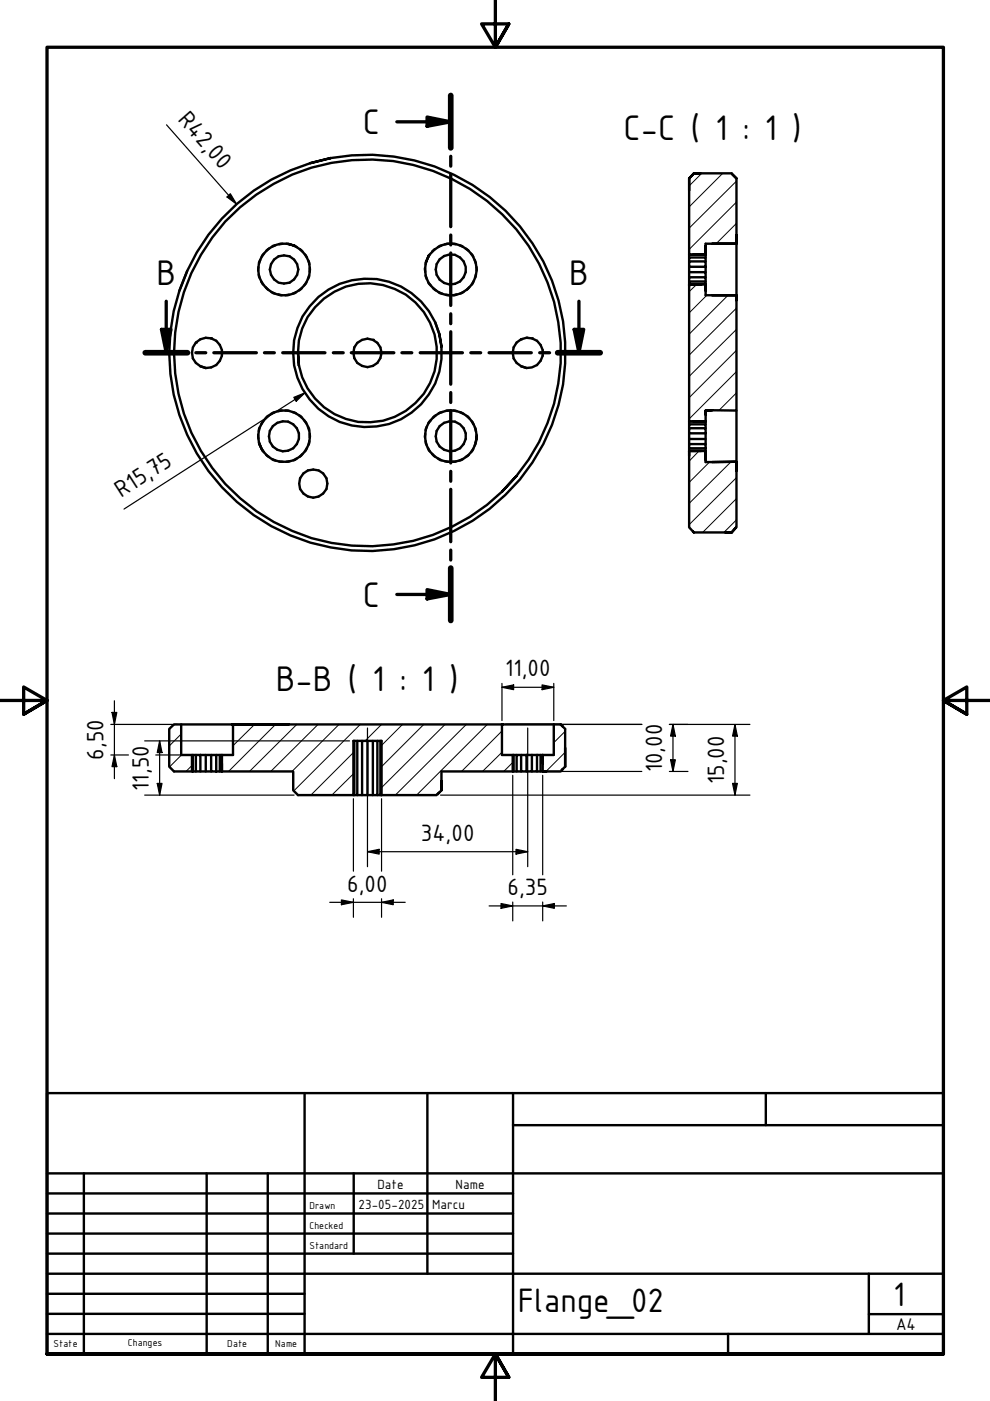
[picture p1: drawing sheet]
<svg xmlns="http://www.w3.org/2000/svg" width="210mm" height="297mm" viewBox="0 0 210 297" stroke-linecap="round" stroke-linejoin="round" font-family="sans-serif">
<!-- layer: Hatch (ISO) -->
<g fill="none" stroke="#000" stroke-width=".21">
<path d="M148.8 36.8l-2.7 2.6M153.2 36.8l-7.1 7.1M156.1 38.4l-10 10M149.6 53.8l-.1 .2M156.1 47.4l-4.3 4.3M156.1 42.8l-10 10.1M147.7 60.3l-1.6 1.5M149.9 62.6l-3.8 3.7M154.4 62.6l-8.3 8.3M156.1 78.8l-10 10M156.1 74.3l-10 10M156.1 69.8l-10 10"/>
<path d="M156.1 65.3l-10 10M148.2 95.6l-2.1 2.2M150.4 98l-4.3 4.3M154.9 98l-8.8 8.7M156.1 83.3l-3.7 3.7M156.1 110.2l-2.6 2.7M156.1 105.7l-7.1 7.2M156.1 101.3l-10 9.9M38.4 155.6l-2.5 2.6M49.4 153.6h.1M54 153.6l-4.6 4.5M58.4 153.6l-9.9 10"/>
<path d="M62.9 153.6l-10 10M67.4 153.6l-10 10M71.9 153.6l-10 10M74.9 159.6l-9 9M76.4 153.6l-14.1 14.1M80.9 153.6l-3.5 3.5M85.3 153.6l-4.4 4.4M89.9 153.6l-9 8.9M94.4 153.6l-13.5 13.4M98.9 153.6l-15.1 15M103.3 153.6l-15 15M106.4 159.5l-4.1 4.1"/>
<path d="M106.4 155l-8.5 8.6M119.8 159.5l-4 4.1M119.8 155.1l-2.4 2.4M38.5 160.1l-2.6 2.5M40.7 162.3l-1.3 1.3M47.4 160.1l-.3 .4M74.9 168.5v.1M74.9 164.1l-4.5 4.5M108.7 161.7l-1.9 1.9"/>
</g>
<!-- layer: Visible (ISO) -->
<g fill="none" stroke="#000" stroke-width=".51">
<path d="M70.1 33.5a42 42 0 0 1 49.1 49.3 42 42 0 0 1-64.1 27.2 42 42 0 0 1-1.3-69.6 42.9 42.9 0 0 1 16.3-6.9l-4.3 1.1M146.2 37.8l.9-1-1 1M148.5 36.8h-1.4h8l1 1-.8-.9M156.1 37.8v13.9v-1.9M39.7 57.5l-1.7 4.1M54.8 56.6l-.1 .8M54.9 58.2l.2 .7M55.2 55.1l-.3 .8M55.4 59.7l.4 .6M55.9 53.8l-.4 .6M57 52.7l-.5 .5M58.4 52l-.7 .3"/>
<path d="M59.9 51.7l-.7 .1M60.7 51.7l.8 .1M61 51.7a5.5 5.5 0 0 0-6.3 5.9 5.5 5.5 0 0 0 7.3 4.7 5.5 5.5 0 0 0 2.8-8.1l-1-1.2-1.3-.9-1.5-.4 1.5 .4M62.2 52.1l.7 .3M63.6 52.8l.5 .5M64.6 54l.5 .6M65 59.9l-.5 .6M65.4 55.3l.2 .8M65.5 58.4l-.2 .8M65.7 56.8v.8M90.1 56.8l.1 .8M90.2 58.4l.3 .8"/>
<path d="M90.4 55.3l-.2 .8M90.8 59.9l.5 .6M90.9 54.2a5.5 5.5 0 0 1 8.7-.9 5.5 5.5 0 0 1-1.3 8.6 5.5 5.5 0 0 1-8-3.2l-.2-1.6 .2-1.5 .6-1.4-.6 1.4M91.1 54l-.4 .6M92.2 52.8l-.6 .5M93.6 52.1l-.7 .3M95.1 51.7l-.8 .1M95.9 51.7l.7 .1M97.4 52l.7 .3M98.7 52.7l.7 .5M99.9 53.8l.4 .6M100.4 59.7l-.4 .6"/>
<path d="M100.6 55.1l.3 .8M100.9 58.2l-.2 .7M101 56.6v.8M146.1 40.4v-2.6v16.2h3.5h-2.6M146.1 59.7v-.9h3.5v.9M146.1 56.6v1.1h3.5v1.1M146.1 55.4v-.8h3.5v.8M146.1 54v.6M146.1 57.7v1.1M146.1 54h3.5M149.6 56.6v-1.2h-3.5v1.2h3.5v1.1M149.6 54v.6"/>
<path d="M151 51.7h5.1h-6.5v2.3v-1.9M156.1 51.7v10.9M56.3 60.9l.6 .6M57.5 61.9l.7 .3M59 62.4l.8 .2M61.3 62.5l-.8 .1M62.7 62l-.7 .3M63.2 74.8l.2 2.7a14.8 14.8 0 0 1 18.7-16.8 14.8 14.8 0 0 1 6.6 24.2 14.8 14.8 0 0 1-24.6-4.9l-.7-2.5M64 61.1l-.6 .5M91.8 61.1l.6 .5M92.3 68.3l.9 2.6 .4 2.6a15.7 15.7 0 0 0-23.9-12.1 15.7 15.7 0 0 0 0 26.8 15.7 15.7 0 0 0 23.9-12.1v-2.6M93 62l.8 .3"/>
<path d="M94.6 62.5l.7 .1M96.8 62.4l-.7 .2M98.3 61.9l-.7 .3M99.5 60.9l-.6 .6M110.5 77.6l1.1 .4M146.1 60.2h3.5v.1h-3.5h2.6M146.1 60.6v-.3v29M146.1 60.2v-.5h3.5v.5M146.1 60.2v.1M149.6 61.6v-1.3v2.3h6.5h-5.1M156.1 63.7v-1.1v24.4h-6.5h1.4M54.7 92.2l.1 .8"/>
<path d="M54.9 94a5.5 5.5 0 0 1 5.5-7.1 5.5 5.5 0 0 1 4.9 7.5 5.5 5.5 0 0 1-8.7 2.2l-1-1.1-.7-1.5 .7 1.5M54.9 93.8l.3 .7M55.1 90.7l-.2 .7M55.5 95.2l.4 .7M55.8 89.3l-.4 .7M56.5 96.4l.5 .5M56.9 88.2l-.6 .5M57.7 97.3l.7 .3M58.2 87.4l-.7 .3M59.2 97.8l.7 .1M59.8 87l-.8 .2M60.5 87l.8 .1"/>
<path d="M61.5 97.8l-.8 .1M62 87.4l.7 .2M62.9 97.2l-.7 .4M63.4 88.1l.6 .5M64.1 96.3l-.5 .5M64.5 89.1l.5 .7M65.1 95l-.5 .7M65.3 90.5l.2 .7M65.6 93.5l-.2 .8M65.7 92v.8M90.2 92l-.1 .8M90.2 93.5l.2 .8"/>
<path d="M90.5 90.5l-.3 .7M90.7 95l.4 .7M91.3 89.1l-.5 .7M91.6 96.3l.6 .5M92.4 88.1l-.6 .5M92.9 97.2l.7 .4M93.8 87.4l-.8 .2M94.3 97.8l.8 .1M95.3 87l-.7 .1M96.1 87l.7 .2M96.6 97.8l-.7 .1M97.6 87.4l.7 .3"/>
<path d="M98.1 97.3l-.7 .3M98.9 88.2l.6 .5M99.4 96.4l-.7 .5M100 89.3l.4 .7M100.3 95.2l-.4 .7M100.7 90.7l.2 .7M100.9 93.8l-.3 .7M101 92.2v.8M101.1 92.5l-.3 1.5a5.5 5.5 0 0 0-5.5-7 5.5 5.5 0 0 0-4.8 7.6 5.5 5.5 0 0 0 8.7 2l1-1.1 .6-1.5M146.1 89.3h3.5h-2.6M146.1 89.3l3.5 .1M146.1 95.6h3.5h-3.5h2.6"/>
<path d="M146.1 96.6v-1v16.2l1 1.1-.2-.2M146.1 94.2h3.5v.8h-3.5zM146.1 90.8h3.5v1.1h-3.5zM146.1 90.8v-.8h3.5v.8M146.1 91.9v1.2h3.5M146.1 89.4v.6M146.1 93.1v1.1M146.1 95v.6M149.6 97.5v-1.9v2.4l6.5-.1-5.1 .1M149.6 87.9v-.9v3M149.6 91.9v2.3M149.6 95v.6"/>
<path d="M156.1 87v10.9M156.1 99.8v-1.9v13.9l-1 1.1 .9-1M109.5 101a41 41 0 0 0-23.4-66.4 41 41 0 0 0-47.6 51.7 41 41 0 0 0 68 17.9l3-3.2-3 3.2M147.1 112.9h8h-1.3M38.4 153.6h11h-.2M49.4 153.6v6.5h-2.3M61.2 153.6h-11.8h57v6.5h2.3v3.5M75.1 157.1v11.5h-.2M75.8 157.1v11.5h-.7M76.8 157.1v11.5h1.1v-11.5M79.1 157.1v11.5h.9v-11.5M80.6 157.1v11.5h-.6"/>
<path d="M106.6 153.6h-.2h11M117.4 153.6v6.5h-2.8v3.5h.5v-3.5v1.7M117.4 153.6h1.5M119.3 154l-.4-.4 .9 .9v8v-4M40.7 160.1h-2.3v-6.5h-1.5l-1 .9v8l1 1.1h3.8M40.7 160.1h.2v3.5h-.2zM40.9 163.6h.6M40.9 160.1h.6M41.5 160.1h1v3.5h-1zM42.5 160.1h2.3M42.5 163.6h1.1M43.6 160.1v3.5h1.2"/>
<path d="M44.8 160.1h1v3.5h-1zM45.8 163.6h.8M45.8 160.1h.8M47.1 160.1v3.5v-1.8M47.1 160.1h-.5v3.5h15.6v4l1 1h11.7v-11.5h6v11.5M75.8 168.6h1M77.9 168.6h1.2M80.6 168.6h12M93.6 167.6l-1 1 .5-.5M108.7 163.6h-15.1v4v-2M108.7 160.1h.8M108.9 160.1v3.5h-.2"/>
<path d="M108.9 163.6h.6M110.5 160.1h1.1v3.5h-1.1zM110.5 160.1h-1v3.5h1M111.6 160.1h3M112.8 160.1v3.5h-1.2M113.9 160.1v3.5h-1.1M113.9 163.6h.7M115.8 163.6h-.7h3.8M119.8 162.5l-.9 1.1 .4-.5"/>
<circle cx="60.2" cy="57.1" r="2.99"/>
<circle cx="95.6" cy="57.1" r="3.2"/>
<circle cx="43.9" cy="74.8" r="3.2"/>
<circle cx="77.9" cy="74.8" r="3"/>
<circle cx="111.9" cy="74.8" r="3.2"/>
<circle cx="60.2" cy="92.5" r="3.2"/>
<circle cx="95.6" cy="92.5" r="3.2"/>
<circle cx="66.4" cy="102.5" r="3"/>
</g>
<g fill="#000">
<circle cx="41.5" cy="72.6" r=".25"/>
<circle cx="44.8" cy="71.7" r=".25"/>
<circle cx="79.1" cy="72.1" r=".25"/>
<circle cx="110.5" cy="71.9" r=".25"/>
<circle cx="111.6" cy="71.6" r=".25"/>
<circle cx="112.8" cy="71.7" r=".25"/>
</g>
<!-- layer: Section Line (ISO) -->
<g fill="none" stroke="#000" stroke-width=".7">
<path d="M84.1 25.8h11.5M90.6 24.8l5 1-5 1zM95.6 20.2v11.2M95.6 33.1v2.1M95.6 36.9v11.2M95.6 49.8v2.1M95.6 53.6v11.2M30.8 74.8h9M34.2 69.8h2.1l-1.1 5zM35.2 63.9v10.9M41.5 74.8h2.1M45.3 74.8h9.1"/>
<path d="M56.1 74.8h2.1M59.9 74.8h9M70.7 74.8h2.1M74.5 74.8h9M85.2 74.8h2.1M89.1 74.8h8.9M95.6 66.5v2.1M95.6 70.3v11.2M99.8 74.8h2.1M103.7 74.8h8.9M114.4 74.8h2.1M118.2 74.8h9.1"/>
<path d="M121.7 69.8h2.1l-1.1 5zM122.7 63.9v10.9M95.6 83.2v2.1M95.6 87v11.2M95.6 99.9v2.1M95.6 103.7v11.2M95.6 116.6v2.1M84.1 126h11.5M90.6 125l5 1-5 1zM95.6 120.4v11.2"/>
</g>
<path d="M95.6 20.2v11.2M30.8 74.8h9M118.2 74.8h9.1M95.6 120.4v11.2" fill="none" stroke="#000" stroke-width="1.2"/>
<path d="M90.6 24.8l5 1-5 1zM34.2 69.8h2.1l-1.1 5zM121.7 69.8h2.1l-1.1 5zM90.6 125l5 1-5 1z" fill="#000"/>
<!-- layer: Border (ISO) -->
<path d="M105 0v10l-2.9-4.9h5.8l-2.9 4.9 2.9-4.9M0 148.5h10l-5-2.8v5.7l5-2.9-5 2.9M210 148.5h-10l5-2.8v5.7l-5-2.9 5 2.9M10 287.1v-277.1h190v277.1h-190h190M107.9 292l-2.9-4.9 2.9 4.9h-5.8l2.9-4.9v9.9" fill="none" stroke="#000" stroke-width=".7"/>
<!-- layer: Title (ISO) -->
<g fill="none" stroke="#000" stroke-width=".51">
<path d="M10 231.8h190v55.3h-190zM64.6 231.8v55.3M90.6 231.8v38.3M108.8 238.6h91.2M108.8 231.8v55.3M162.4 231.8v6.8M10 253h98.8M10 257.3h98.8M10 248.8h190M17.8 248.8v38.3M43.8 248.8v38.3M56.8 248.8v38.3"/>
<path d="M75 248.8v17M10 261.5h98.8M10 265.8h98.8M10 270.1h190M10 274.3h54.6M10 278.6h54.6M184.2 278.6h15.8M184.2 270.1v12.7M10 282.8h190M154.4 282.8v4.3"/>
</g>
<!-- layer: Dimension (ISO) -->
<g fill="none" stroke="#000" stroke-width=".25">
<path d="M35.3 26.5l14.9 16.8M48.8 41.1l1.4 2.2-2.1-1.5zM62.3 84.3l2.3-1-1.8 1.8zM64.6 83.3l-38.3 24.6M23.5 153.6h14.1M23.7 151.1h1.1l-.5 2.5zM24.3 148.6v16.5M30.7 157.1h43.4M33.8 157.1l.6 2.5h-1.1zM33.8 157.1v11.5M77.9 154.4v29.4M106.4 145.7l2.5-.5v1z"/>
<path d="M106.4 145.7h11M106.4 144.9v7.9M107.2 153.6h28.9M111.9 154.4v29.4M114.9 145.2l2.5 .5-2.5 .5zM117.4 144.9v7.9M141.9 153.6h17.1M142.7 153.6l.5 2.5h-1zM142.7 153.6v10M155.8 153.6l.5 2.5h-1zM155.8 153.6v15M23.5 160.1h3.7"/>
<path d="M24.3 160.1l.5 2.4h-1.1zM30.7 168.6h31.7M33 160.1h6.9M33.3 166.1h1.1l-.6 2.5zM74.9 169.3v15.4M80.9 169.3v15.4M93.4 168.6h65.6M108.7 164.4v21.1M109.5 163.6h26.6M115.1 164.4v21.1M141.9 163.6h4M142.2 161.1h1l-.5 2.5z"/>
<path d="M155.3 166.1h1l-.5 2.5zM69.9 191.3h16M72.4 190.8l2.5 .5-2.5 .5zM74.9 190.5v4M77.9 180.6l2.5-.5v1zM77.9 180.6h34M80.9 191.3l2.5-.5v1zM80.9 190.5v4M103.7 192.1h16.4M106.2 191.6l2.5 .5-2.5 .5zM108.7 191.2v4M109.4 180.1l2.5 .5-2.5 .5z"/>
<path d="M115.1 192.1l2.4-.5v1zM115.1 191.2v4"/>
</g>
<g fill="#000">
<path d="M48.8 41.1l1.4 2.2-2.1-1.5zM62.3 84.3l2.3-1-1.8 1.8zM23.7 151.1h1.1l-.5 2.5zM33.8 157.1l.6 2.5h-1.1zM106.4 145.7l2.5-.5v1zM114.9 145.2l2.5 .5-2.5 .5zM142.7 153.6l.5 2.5h-1zM155.8 153.6l.5 2.5h-1zM24.3 160.1l.5 2.4h-1.1zM33.3 166.1h1.1l-.6 2.5zM142.2 161.1h1l-.5 2.5zM155.3 166.1h1l-.5 2.5z"/>
<path d="M72.4 190.8l2.5 .5-2.5 .5zM77.9 180.6l2.5-.5v1zM80.9 191.3l2.5-.5v1zM106.2 191.6l2.5 .5-2.5 .5zM109.4 180.1l2.5 .5-2.5 .5zM115.1 192.1l2.4-.5v1z"/>
</g>
<g font-size="8.1">
<text x="77" y="28.4">C</text>
<text x="132.2" y="29.7">C-C ( 1 : 1 )</text>
<text x="33.1" y="60.4">B</text>
<text x="120.6" y="60.4">B</text>
<text x="77" y="128.6">C</text>
<text x="58.5" y="146.5">B-B ( 1 : 1 )</text>
</g>
<g font-size="7.7">
<text x="109.8" y="278.2">Flange_02</text>
<text x="189.4" y="276.8">1</text>
</g>
<g font-size="5.4">
<text x="37.5" y="25.5" transform="rotate(49 37.5 25.5)">R42,00</text>
<text x="25.7" y="105.5" transform="rotate(-33 25.7 105.5)">R15,75</text>
<text x="107.1" y="143.4">11,00</text>
<text x="22" y="161.1" transform="rotate(-90 22 161.1)">6,50</text>
<text x="31.6" y="167.6" transform="rotate(-90 31.6 167.6)">11,50</text>
<text x="140.4" y="163.8" transform="rotate(-90 140.4 163.8)">10,00</text>
<text x="153.5" y="166.2" transform="rotate(-90 153.5 166.2)">15,00</text>
<text x="89.2" y="178.3">34,00</text>
<text x="73.6" y="189">6,00</text>
<text x="107.6" y="189.7">6,35</text>
</g>
<text font-size="3.9" x="190" y="282">A4</text>
<g font-size="3">
<text x="76" y="256.3">23-05-2025</text>
<text x="80" y="252">Date</text>
<text x="91.6" y="256.3">Marcu</text>
<text x="96.6" y="252">Name</text>
</g>
<g font-size="2.3">
<text x="65.6" y="256.3">Drawn</text>
<text x="65.6" y="260.5">Checked</text>
<text x="65.6" y="264.8">Standard</text>
<text x="11.4" y="285.7">State</text>
<text x="27.1" y="285.4">Changes</text>
<text x="48.2" y="285.7">Date</text>
<text x="58.4" y="285.7">Name</text>
</g>
</svg>
